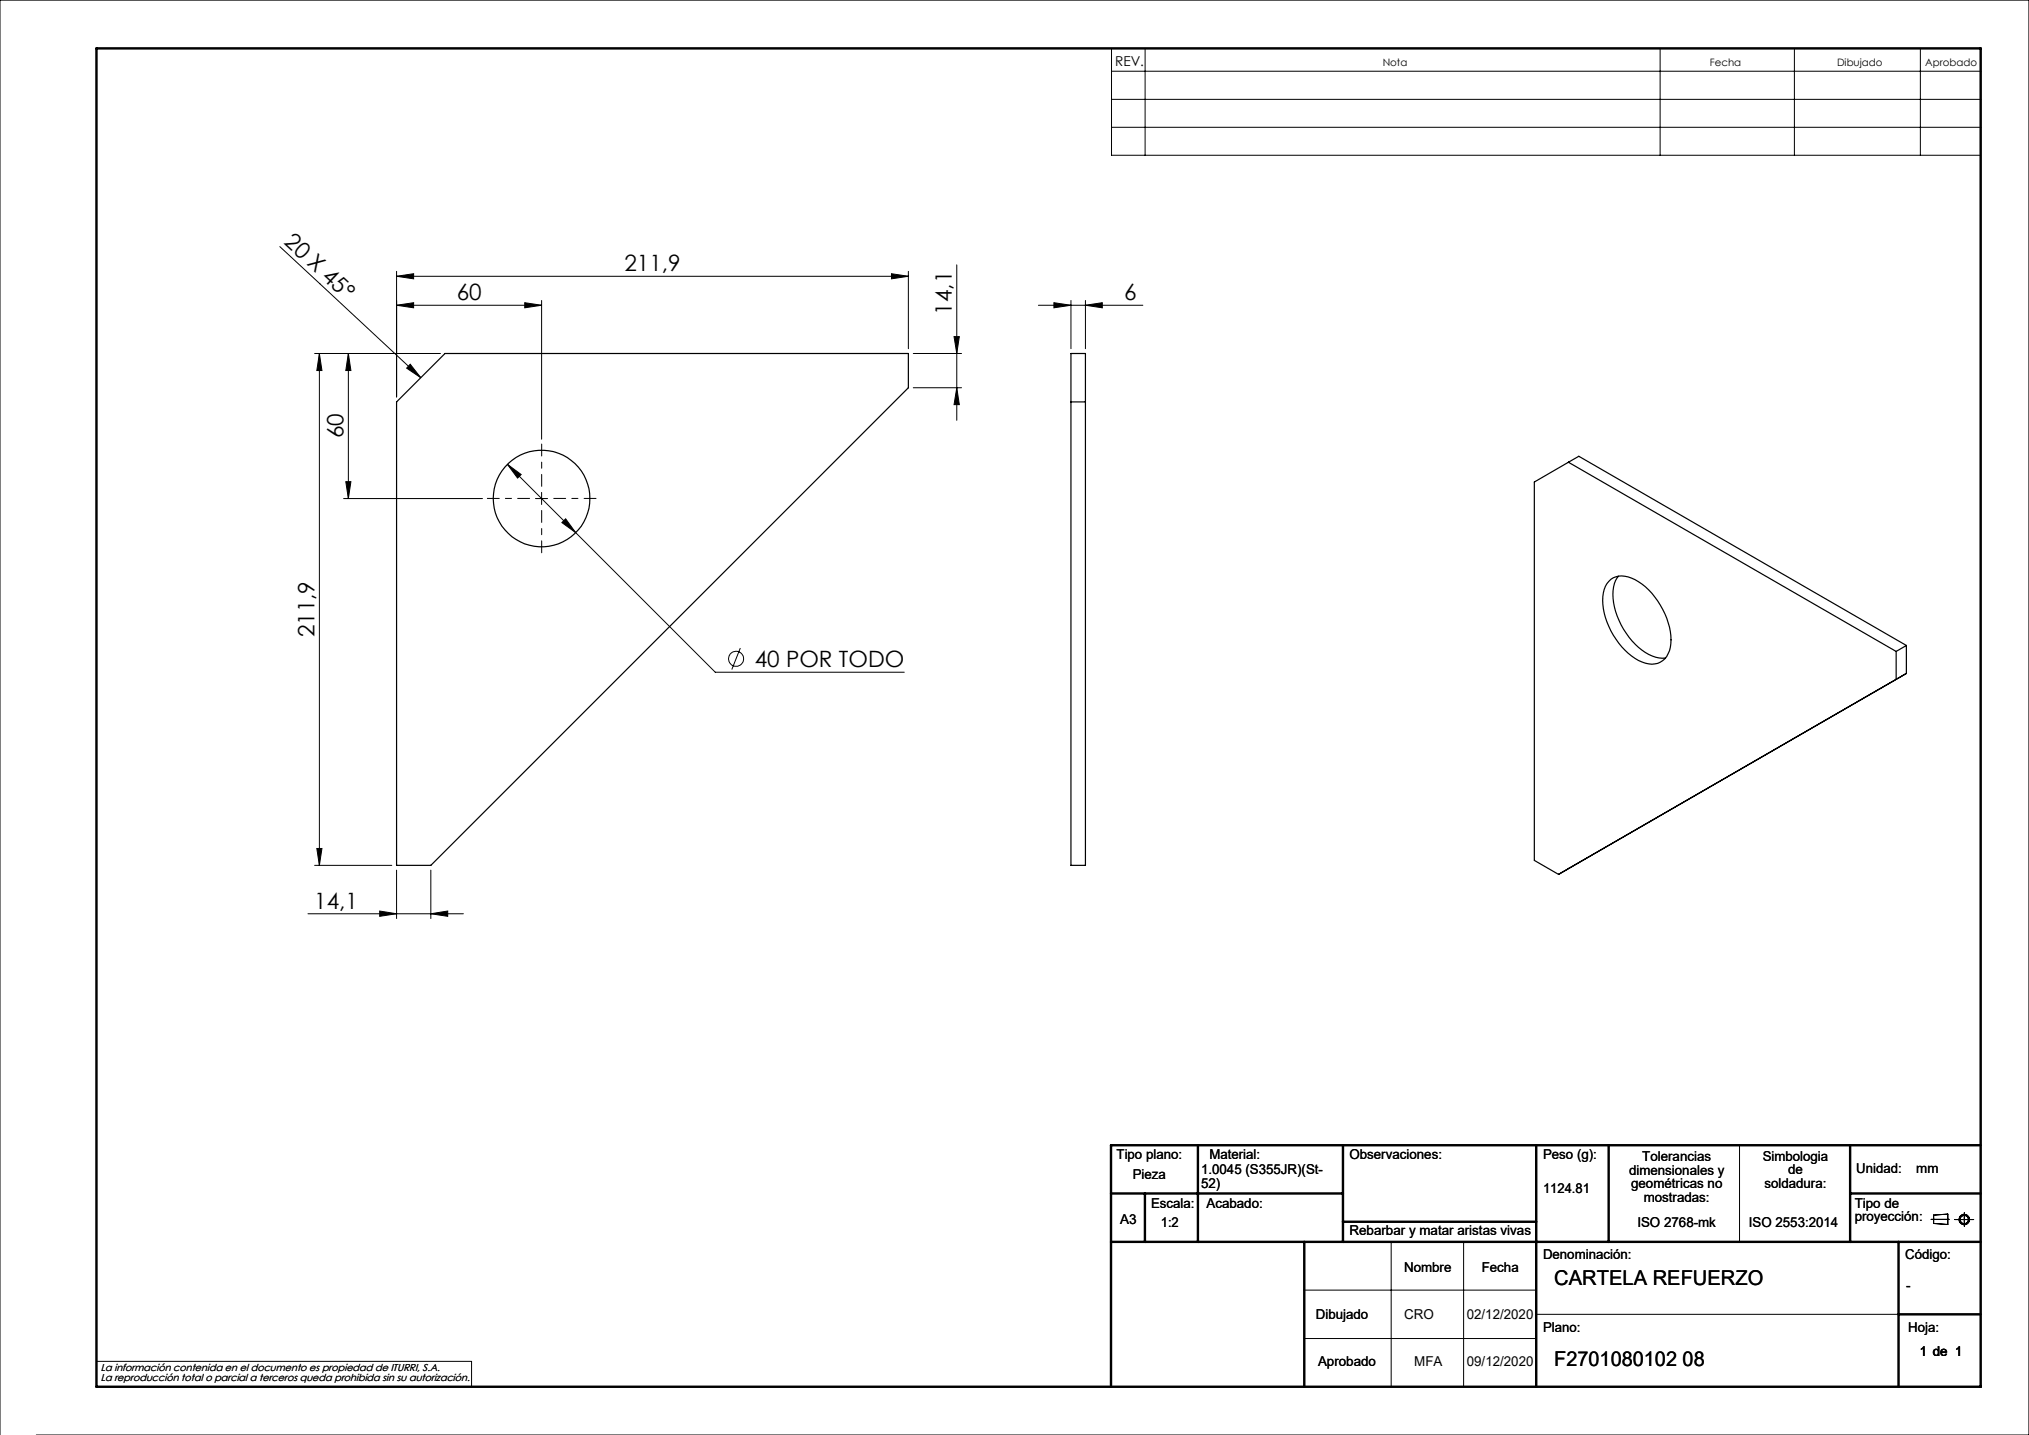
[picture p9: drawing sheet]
<svg xmlns="http://www.w3.org/2000/svg" width="420mm" height="297mm" viewBox="0 0 420 297" stroke-linecap="round" stroke-linejoin="round" font-family="sans-serif">
<g fill="none" stroke="#000" stroke-width=".21">
<path d="M230.1 10h179.9v22.1h-179.9zM230.1 14.7h179.9M237 10v22.1M343.6 10v22.1M371.4 10v22.1M397.5 10v22.1M230.1 20.6h179.9M230.1 26.3h179.9M57.9 51l29.2 27.2M82.1 57.2l3.5-.5v1zM82.1 56.2v26M82.1 57.2h105.9"/>
<path d="M184.5 56.7l3.5 .5-3.5 .5zM188 56.2v16M198 54.8v32.2M66.1 73.2v105.9M66.1 73.2l.5 3.5h-1zM72.1 73.2l.5 3.5h-1zM72.1 73.2v30M82.1 63.2l3.5-.6v1.1zM82.1 63.2h30M84.9 75.4l2.2 2.8-2.9-2zM91.1 73.2h-26M108.6 62.6l3.5 .6-3.5 .5z"/>
<path d="M112.1 62.2v28.7M189.1 73.2h9.9M197.5 69.7h1.1l-.6 3.5zM214.9 63.2h21.7M218.2 62.6l3.5 .6-3.5 .5zM221.7 62.2v10M224.7 63.2l3.5-.6v1.1zM224.7 62.2v10M71.6 99.7h1l-.5 3.5zM105 96.1l2.9 2.1-.8 .8zM105 96.1l14.2 14.1M189.1 80.3h9.9"/>
<path d="M198 80.3l.6 3.4h-1.1zM71.1 103.2h28.8M110.8 103.2h2.5M112.1 101.9v2.5M116.3 108.2l.8-.8 2.1 2.8zM119.2 110.2l28.9 28.9h39.1M153.2 134.1l-1.7 4.5M65.1 179.1h16M65.6 175.6h1l-.5 3.5zM63.7 189.1h32.2M78.6 188.6l3.5 .5-3.5 .5zM82.1 180.1v10"/>
<path d="M89.2 189.1l3.5-.5v1zM89.2 180.1v10M360.1 237v20M288 257v30M303 257v30M399.7 252.4h3.8M400.3 251.5l2.9-.2v2.1l-2.9-.2zM404.6 252.4h4M406.6 251v2.8M270 267h48M270 277h48M318 272h75"/>
<path d="M0 297v-297h420v297h-412.5M20 281.8h77.6v5.2"/>
<circle cx="152.4" cy="136.4" r="1.56"/>
<circle cx="406.6" cy="252.4" r=".86"/>
<circle cx="406.6" cy="252.4" r="1.07"/>
</g>
<g fill="none" stroke="#000" stroke-width=".5">
<path d="M20 10h390v277h-390zM248 237v20M278 237v20M318 237v50M333 237v20M383 237v20M410 237h-180v50M230 257h180M230 247h48M237 247v10M270 257v30M278 252.9h40"/>
<path d="M383 247h27M393 257v30M393 272h17"/>
</g>
<path d="M109.6 103.2h-8.7M112.1 100.7v-8.8M112.1 105.7v8.7M114.6 103.2h8.8" fill="none" stroke="#000" stroke-width=".21" stroke-dasharray="15.2 1.3 1.3 1.3" stroke-dashoffset="12.8"/>
<g fill="#000">
<path d="M84.9 75.4l2.2 2.8-2.9-2z"/>
<path d="M184.5 56.7l3.5 .5-3.5 .5zM82.1 57.2l3.5-.5v1zM108.6 62.6l3.5 .6-3.5 .5zM82.1 63.2l3.5-.6v1.1z"/>
<path d="M66.1 73.2l.5 3.5h-1zM65.6 175.6h1l-.5 3.5z"/>
<path d="M198 80.3l.6 3.4h-1.1zM197.5 69.7h1.1l-.6 3.5z"/>
<path d="M71.6 99.7h1l-.5 3.5zM72.1 73.2l.5 3.5h-1z"/>
<path d="M78.6 188.6l3.5 .5-3.5 .5zM89.2 189.1l3.5-.5v1zM105 96.1l2.1 2.9 .8-.8zM117.1 107.4l-.8 .8 2.9 2zM218.2 62.6l3.5 .6-3.5 .5zM224.7 63.2l3.5-.6v1.1z"/>
</g>
<g fill="none" stroke="#000" stroke-width=".25">
<path d="M221.7 73.2h3v105.9h-3zM82.1 83.2l10-10h95.9v7.1l-98.8 98.8h-7.1zM221.7 83.2h3M324.7 95.7l-7.1 4.1v78.3l5 2.9M324.7 95.7l67.8 39.1M324.7 95.7l2.1-1.3 67.8 39.2M335 119.3a8 8 0 0 0-.6 7.3 15 15 0 0 0 7.6 9.2 5.1 5.1 0 0 0 2.8 .4M333 120.3a4 4 0 0 1 4.7-.6 15.2 15.2 0 0 1 8.2 12.7 4.9 4.9 0 0 1-2.8 4.9 6.3 6.3 0 0 1-5.4-1.5 15.4 15.4 0 0 1-5.9-12.4 5.2 5.2 0 0 1 1.2-3.1zM392.5 134.8v5.8l2.1-1.2M394.6 133.6l-2.1 1.2M394.6 133.6v5.8M394.6 139.4l-72 41.6"/>
<path d="M324.7 179.7l-2.1 1.3"/>
<circle cx="112.1" cy="103.2" r="10"/>
</g>
<g font-size="4.7">
<text x="58.6" y="50.3" transform="rotate(43 58.6 50.3)">20 X 45°</text>
<text x="129.3" y="56.1">211,9</text>
<text x="94.5" y="62.1">60</text>
<text x="197" y="65.1" transform="rotate(-90 197 65.1)">14,1</text>
<text x="232.7" y="62.1">6</text>
<text x="71.1" y="90.7" transform="rotate(-90 71.1 90.7)">60</text>
<text x="65.1" y="131.9" transform="rotate(-90 65.1 131.9)">211,9</text>
<text x="156.2" y="138">40 POR TODO</text>
<text x="65" y="188.1">14,1</text>
</g>
<g font-size="4.2">
<text x="321.7" y="265.9">CARTELA REFUERZO</text>
<text x="321.7" y="282.8">F2701080102 08</text>
</g>
<g font-size="2.8">
<text x="230.8" y="13.6">REV.</text>
<text x="231.1" y="239.9">Tipo plano:</text>
<text x="250.3" y="239.9">Material:</text>
<text x="279.3" y="239.9">Observaciones:</text>
<text x="319.4" y="239.9">Peso (g):</text>
<text x="234.5" y="244.1">Pieza</text>
<text x="248.6" y="243">1.0045 (S355JR)(St-</text>
<text x="248.6" y="245.8">52)</text>
<text x="337.2" y="243.1">dimensionales y</text>
<text x="337.6" y="246">geométricas no</text>
<text x="339.9" y="240.3">Tolerancias</text>
<text x="364.9" y="240.2">Simbologia</text>
<text x="365.3" y="245.9">soldadura:</text>
<text x="370.1" y="243">de</text>
<text x="384.2" y="242.7">Unidad:</text>
<text x="396.7" y="242.7">mm</text>
<text x="238.3" y="250">Escala:</text>
<text x="249.7" y="250">Acabado:</text>
<text x="319.4" y="246.9">1124.81</text>
<text x="340.2" y="248.8">mostradas:</text>
<text x="383.9" y="250">Tipo de</text>
<text x="231.9" y="253.4">A3</text>
<text x="240.3" y="254">1:2</text>
<text x="279.3" y="255.7">Rebarbar y matar aristas vivas</text>
<text x="338.9" y="254">ISO 2768-mk</text>
<text x="362" y="254">ISO 2553:2014</text>
<text x="383.9" y="252.8">proyección:</text>
<text x="290.6" y="263.3">Nombre</text>
<text x="306.7" y="263.3">Fecha</text>
<text x="319.4" y="260.6">Denominación:</text>
<text x="394.4" y="260.6">Código:</text>
<text x="394.6" y="266.9">-</text>
<text x="272.4" y="273">Dibujado</text>
<text x="290.6" y="273">CRO</text>
<text x="303.6" y="273">02/12/2020</text>
<text x="319.4" y="275.8">Plano:</text>
<text x="395" y="275.8">Hoja:</text>
<text x="397.4" y="280.6">1 de 1</text>
<text x="272.8" y="282.8">Aprobado</text>
<text x="292.7" y="282.8">MFA</text>
<text x="303.6" y="282.8">09/12/2020</text>
</g>
<g font-size="2.1">
<text x="286.2" y="13.6">Nota</text>
<text x="353.9" y="13.6">Fecha</text>
<text x="380.3" y="13.6">Dibujado</text>
<text x="398.5" y="13.6">Aprobado</text>
<text x="20.8" y="283.7">La información contenida en el documento es propiedad de ITURRI, S.A.</text>
<text x="20.8" y="285.7">La reproducción total o parcial a terceros queda prohibida sin su autorización.</text>
</g>
</svg>
